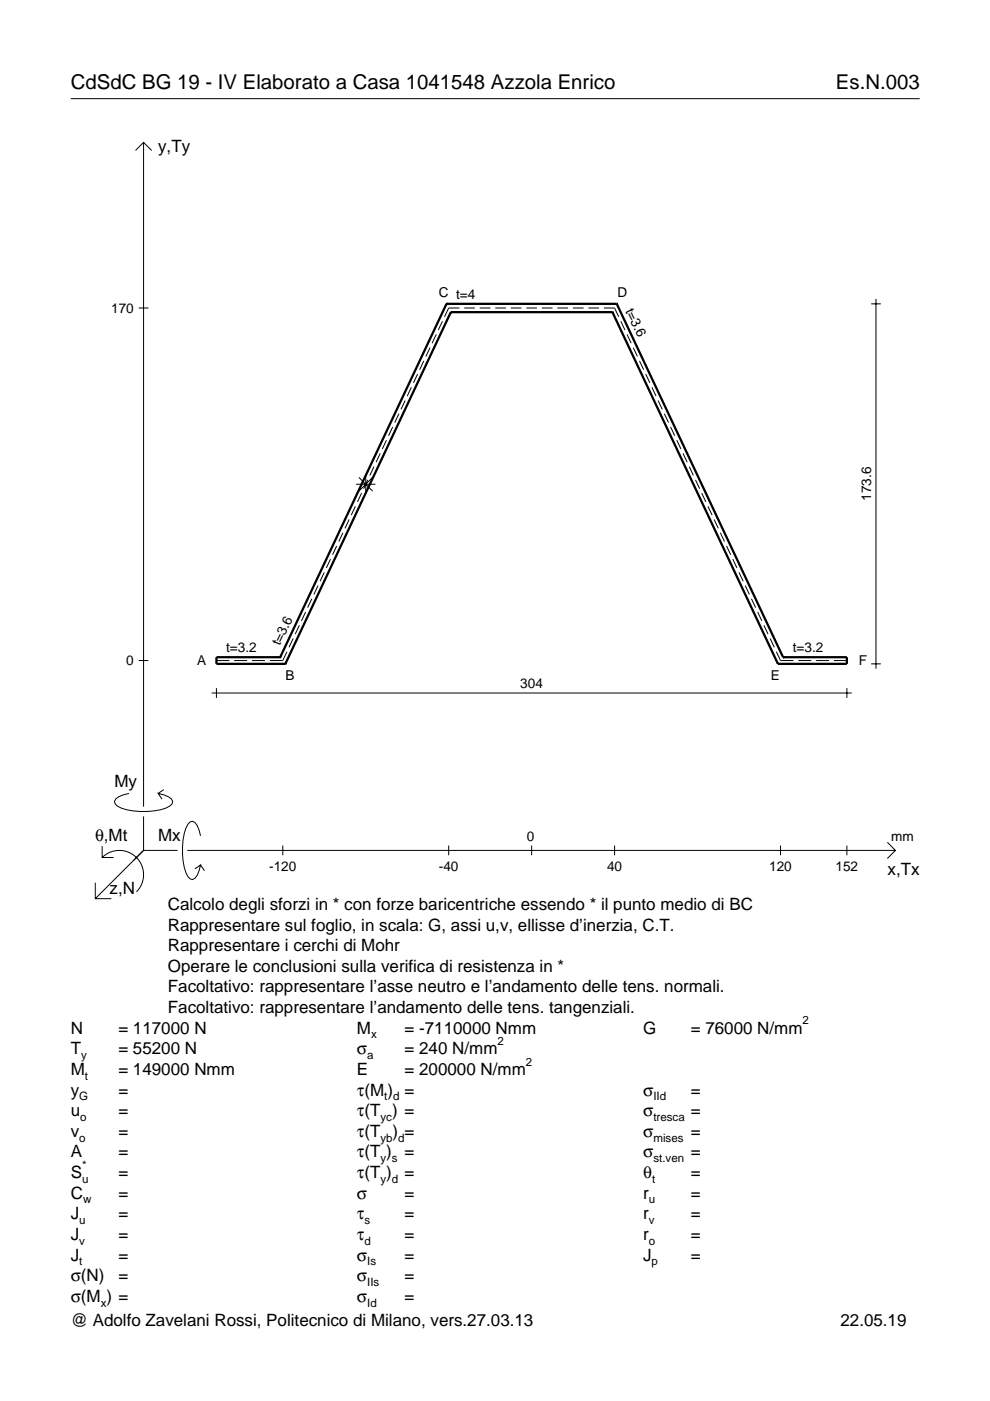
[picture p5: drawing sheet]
<svg xmlns="http://www.w3.org/2000/svg" width="210mm" height="297mm" viewBox="0 0 210 297" stroke-linecap="round" stroke-linejoin="round" font-family="sans-serif">
<g fill="none" stroke="#000" stroke-width=".21">
<path d="M15 20.9h180M28.7 31.9l1.7-1.7 1.8 1.7M30.4 30.2v140.8M29.4 65.3h2.1M88.5 79.3l-.8 1.9M89.9 76.5l-.9 1.9M91.2 73.7l-.9 1.9M92.5 70.9l-.9 1.9M93.8 68.1l-.9 1.9M97.4 65.3h-2.3l-.9 1.9M98.4 65.3h2.3M101.7 65.3h2.3"/>
<path d="M105 65.3h2.3M108.3 65.3h2.3M111.6 65.3h2.2M114.9 65.3h2.2M118.2 65.3h2.2M121.5 65.3h2.2M124.8 65.3h2.2M128 65.3h2.3l.9 1.9M131.6 68.1l.9 1.9M132.9 70.9l.9 1.9M134.3 73.7l.8 1.9M135.6 76.5l.9 1.9"/>
<path d="M136.9 79.3l.9 1.9M184.7 64.4h2.1M185.7 63.4v78.4M79.3 98.9l-.9 1.9M80.6 96.1l-.9 1.9M81.9 93.3l-.8 1.9M83.3 90.5l-.9 1.9M84.6 87.7l-.9 1.9M85.9 84.9l-.9 1.9M87.2 82.1l-.9 1.9M138.2 82.1l.9 1.9M139.5 84.9l.9 1.9"/>
<path d="M140.9 87.7l.8 1.9M142.2 90.5l.9 1.9M143.5 93.3l.9 1.9M144.8 96.1l.9 1.9M146.1 98.9l.9 1.9M70.1 118.6l-.9 1.8M71.4 115.8l-.9 1.8M72.7 113l-.9 1.8M74 110.1l-.9 1.9M75.3 107.3l-.8 1.9M75.5 102.7h4.1M76.1 101.2l2.9 2.9"/>
<path d="M76.7 104.5l-.9 1.9M77.5 100.6v4.1M78 101.7l-.9 1.9M79 101.2l-2.9 2.9M147.5 101.7l.8 1.9M148.8 104.5l.9 1.9M150.1 107.3l.9 1.9M151.4 110.1l.9 1.9M152.7 113l.9 1.8M154 115.8l.9 1.8M155.4 118.6l.8 1.8M60.8 138.2l-.8 1.9h-2.8"/>
<path d="M62.2 135.4l-.9 1.8M63.5 132.6l-.9 1.8M64.8 129.8l-.9 1.8M66.1 127l-.9 1.8M67.4 124.2l-.9 1.8M68.7 121.4l-.8 1.8M156.7 121.4l.9 1.8M158 124.2l.9 1.8M159.3 127l.9 1.8M160.6 129.8l.9 1.8M162 132.6l.8 1.8M163.3 135.4l.9 1.8"/>
<path d="M164.6 138.2l.9 1.9h2.7M29.4 140.1h2.1M44.9 146.9h135.7M45.9 140.1h2.7M45.9 145.9v2.1M49.7 140.1h2.7M53.4 140.1h2.8M169.3 140.1h2.7M173 140.1h2.8M176.8 140.1h2.8M179.6 145.9v2.1M184.7 140.8h2.1"/>
<path d="M21.7 179.4v2.4h2.4M27.3 168.2a3.6 3.6 0 0 0-3 1.7l.1 .5a5.6 5.6 0 0 0 3.8 1.5 13.4 13.4 0 0 0 7.8-1l.5-.5 .1-.5a3.6 3.6 0 0 0-3.1-1.7l.8 1.2M30.4 173.1v7.2M34.7 167.4l-1.2 .8M42.5 177.2a3.6 3.6 0 0 0-1.7-3.1l-.5 .2a5.7 5.7 0 0 0-1.5 3.7 13.3 13.3 0 0 0 1 7.9l.5 .5 .5 .1a3.6 3.6 0 0 0 1.7-3.1l-1.2 .8M60 179.3v2M95.1 179.3v2M112.7 179.3v2M130.3 179.3v2M165.5 179.3v2M179.6 179.3v2M188.1 178.6l1.7 1.7-1.7 1.7"/>
<path d="M20.2 187.2v3.3h3.4M21.7 181.8a5.1 5.1 0 0 1 7.2 0 5.1 5.1 0 0 1 0 7.3M30.4 180.3l-10.2 10.2M30.4 180.3h7.2M39.7 180.3h150.1M42.5 183.4l.8 1.2"/>
</g>
<g fill="none" stroke="#000" stroke-width=".48">
<path d="M94.7 64.4h.1M94.7 64.4l-35.3 74.9M94.7 64.4h36.1M95.6 66.2h.1M95.6 66.2l-35.1 74.6M95.6 66.2h34.2M129.8 66.2h.1M129.8 66.2l35.1 74.6M130.8 64.4h.1M130.8 64.4l35.2 74.9M59.4 139.3h.1M59.4 139.3h-13.5v1.5h14.6"/>
<path d="M166 139.3h.1M166 139.3h13.6v1.5h-14.7M60.5 140.8h.1M164.9 140.8h.1"/>
</g>
<g font-size="4.3">
<text x="15" y="18.9">CdSdC BG 19 - IV Elaborato a Casa 1041548 Azzola Enrico</text>
<text x="177.2" y="18.9">Es.N.003</text>
</g>
<g font-size="3.6">
<text x="33.5" y="32.3">y,Ty</text>
<text x="24.3" y="166.9">My</text>
<text x="20.1" y="178.2">θ,Mt</text>
<text x="33.5" y="178.2">Mx</text>
<text x="188.2" y="185.5">x,Tx</text>
<text x="23.2" y="189.6">z,N</text>
<text x="35.6" y="192.9">Calcolo degli sforzi in * con forze baricentriche essendo * il punto medio di BC</text>
<text x="35.6" y="197.3">Rappresentare sul foglio, in scala: G, assi u,v, ellisse d’inerzia, C.T.</text>
<text x="35.6" y="201.7">Rappresentare i cerchi di Mohr</text>
<text x="35.6" y="206">Operare le conclusioni sulla verifica di resistenza in *</text>
<text x="35.6" y="210.4">Facoltativo: rappresentare l’asse neutro e l’andamento delle tens. normali.</text>
<text x="35.6" y="214.8">Facoltativo: rappresentare l’andamento delle tens. tangenziali.</text>
<text x="15" y="219.2">N</text>
<text x="25.1" y="219.2">= 117000 N</text>
<text x="75.7" y="219.2">M</text>
<text x="85.8" y="219.2">= -7110000 Nmm</text>
<text x="136.4" y="219.2">G</text>
<text x="146.5" y="219.2">= 76000 N/mm</text>
<text x="15" y="227.9">M</text>
<text x="15" y="223.5">T</text>
<text x="25.1" y="227.9">= 149000 Nmm</text>
<text x="25.1" y="223.5">= 55200 N</text>
<text x="75.7" y="223.5">σ</text>
<text x="75.7" y="227.9">E</text>
<text x="85.8" y="223.5">= 240 N/mm</text>
<text x="85.8" y="227.9">= 200000 N/mm</text>
<text x="15" y="232.3">y</text>
<text x="25.1" y="232.3">=</text>
<text x="75.7" y="232.3">τ(M ) =</text>
<text x="136.4" y="232.3">σ</text>
<text x="146.5" y="232.3">=</text>
<text x="15" y="236.7">u</text>
<text x="25.1" y="236.7">=</text>
<text x="75.7" y="236.7">τ(T ) =</text>
<text x="136.4" y="236.7">σ</text>
<text x="146.5" y="236.7">=</text>
<text x="15" y="245.4">A</text>
<text x="15" y="241">v</text>
<text x="25.1" y="241">=</text>
<text x="25.1" y="245.4">=</text>
<text x="75.7" y="245.4">τ(T )</text>
<text x="75.7" y="241">τ(T</text>
<text x="83.3" y="241">) =</text>
<text x="85.8" y="245.4">=</text>
<text x="136.4" y="241">σ</text>
<text x="136.4" y="245.4">σ</text>
<text x="146.5" y="241">=</text>
<text x="146.5" y="245.4">=</text>
<text x="15" y="249.8">S</text>
<text x="25.1" y="249.8">=</text>
<text x="75.7" y="249.8">τ(T )</text>
<text x="85.8" y="249.8">=</text>
<text x="136.4" y="249.8">θ</text>
<text x="146.5" y="249.8">=</text>
<text x="15" y="254.2">C</text>
<text x="25.1" y="254.2">=</text>
<text x="75.7" y="254.2">σ</text>
<text x="85.8" y="254.2">=</text>
<text x="136.4" y="254.2">r</text>
<text x="146.5" y="254.2">=</text>
<text x="15" y="262.9">J</text>
<text x="15" y="258.5">J</text>
<text x="25.1" y="262.9">=</text>
<text x="25.1" y="258.5">=</text>
<text x="75.7" y="258.5">τ</text>
<text x="75.7" y="262.9">τ</text>
<text x="85.8" y="258.5">=</text>
<text x="85.8" y="262.9">=</text>
<text x="136.4" y="262.9">r</text>
<text x="136.4" y="258.5">r</text>
<text x="146.5" y="262.9">=</text>
<text x="146.5" y="258.5">=</text>
<text x="15" y="267.3">J</text>
<text x="25.1" y="267.3">=</text>
<text x="75.7" y="267.3">σ</text>
<text x="85.8" y="267.3">=</text>
<text x="136.4" y="267.3">J</text>
<text x="146.5" y="267.3">=</text>
<text x="15" y="271.7">σ(N)</text>
<text x="25.1" y="271.7">=</text>
<text x="75.7" y="271.7">σ</text>
<text x="85.8" y="271.7">=</text>
<text x="15" y="276">σ(M ) =</text>
<text x="15" y="281.2">@ Adolfo Zavelani Rossi, Politecnico di Milano, vers.27.03.13</text>
<text x="75.7" y="276">σ</text>
<text x="85.8" y="276">=</text>
<text x="178.2" y="281.2">22.05.19</text>
</g>
<g font-size="2.9">
<text x="93" y="62.9">C t=4</text>
<text x="130.9" y="62.9">D</text>
<text x="132.6" y="65.8" transform="rotate(65 132.6 65.8)">t=3.6</text>
<text x="23.6" y="66.3">170</text>
<text x="184.7" y="106.2" transform="rotate(-90 184.7 106.2)">173.6</text>
<text x="59.4" y="137" transform="rotate(-65 59.4 137)">t=3.6</text>
<text x="26.8" y="141.1">0</text>
<text x="41.8" y="141">A</text>
<text x="47.9" y="138.3">t=3.2</text>
<text x="168.1" y="138.3">t=3.2</text>
<text x="182.1" y="141">F</text>
<text x="60.5" y="144.1">B</text>
<text x="110.3" y="145.9">304</text>
<text x="163.4" y="144.1">E</text>
<text x="111.7" y="178.2">0</text>
<text x="189" y="178.2">mm</text>
<text x="57.1" y="184.7">-120</text>
<text x="93" y="184.7">-40</text>
<text x="128.7" y="184.7">40</text>
<text x="163.1" y="184.7">120</text>
<text x="177.2" y="184.7">152</text>
</g>
<g font-size="2.4">
<text x="78.7" y="220.2">x</text>
<text x="105.5" y="221.5">2</text>
<text x="170.2" y="217.2">2</text>
<text x="17.2" y="224.5">y</text>
<text x="77.9" y="224.5">a</text>
<text x="111.5" y="225.9">2</text>
<text x="16.8" y="233.3">G</text>
<text x="18" y="228.9">t</text>
<text x="81.5" y="233.3">t d</text>
<text x="138.5" y="233.3">IId</text>
<text x="17" y="237.7">o</text>
<text x="80.7" y="237.7">yc</text>
<text x="138.5" y="237.7">tresca</text>
<text x="16.8" y="242">o</text>
<text x="80.7" y="242">yb d</text>
<text x="138.5" y="242">mises</text>
<text x="17.4" y="250.8">u</text>
<text x="17.4" y="247.8">*</text>
<text x="80.7" y="246.4">y s</text>
<text x="80.7" y="250.8">y d</text>
<text x="138.2" y="250.8">t</text>
<text x="138.5" y="246.4">st.ven</text>
<text x="17.6" y="255.2">w</text>
<text x="137.6" y="255.2">u</text>
<text x="16.8" y="263.9">v</text>
<text x="16.8" y="259.5">u</text>
<text x="77.3" y="263.9">d</text>
<text x="77.3" y="259.5">s</text>
<text x="137.6" y="263.9">o</text>
<text x="137.6" y="259.5">v</text>
<text x="16.8" y="268.3">t</text>
<text x="77.9" y="268.3">Is</text>
<text x="138.2" y="268.3">p</text>
<text x="77.9" y="272.7">IIs</text>
<text x="21.4" y="277">x</text>
<text x="77.9" y="277">Id</text>
</g>
</svg>
